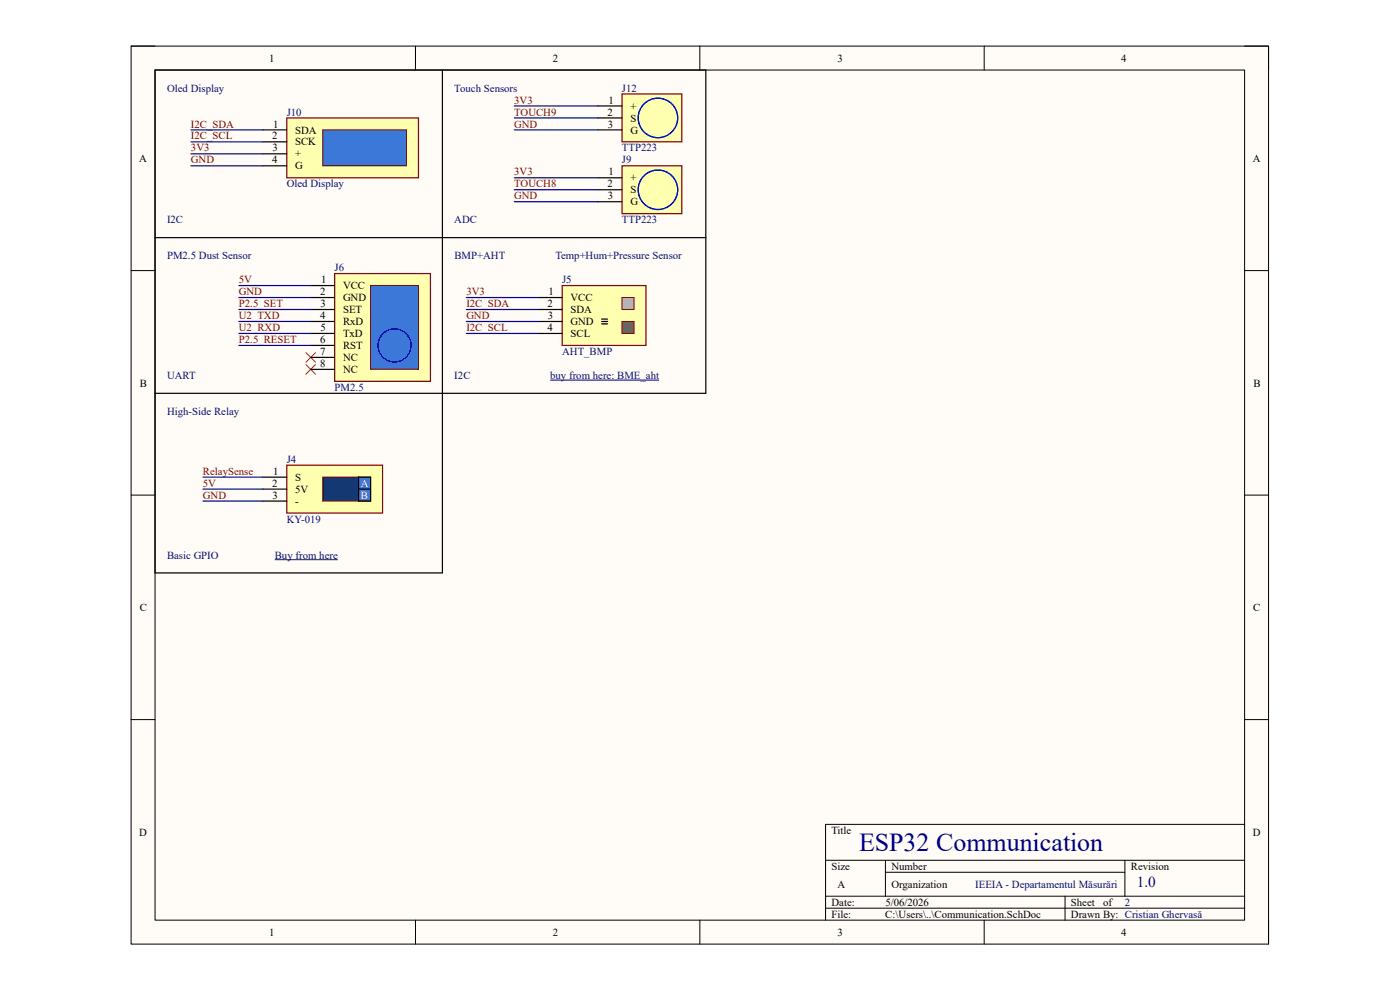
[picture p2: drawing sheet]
<svg xmlns="http://www.w3.org/2000/svg" width="297mm" height="210mm" viewBox="0 0 297 210" stroke-linecap="round" stroke-linejoin="round" font-family="sans-serif">
<path d="M27.8 9.8h241.3v190.5h-241.3z" fill-rule="evenodd" fill="#fffcf8"/>
<path d="M27.8 9.8h241.3v190.5h-241.3z" fill="none" stroke="#000" stroke-width=".21"/>
<path d="M32.9 14.9h231.1v180.3h-231.1z" fill-rule="evenodd" fill="#fffcf8"/>
<g fill="none" stroke="#000" stroke-width=".21">
<path d="M27.8 9.8h5.1M32.9 14.9h231.1v180.3h-231.1zM88.1 9.8v5.1M148.5 9.8v5.1M208.8 9.8v5.1M264 9.8h5.1v5.1M27.8 57.4h5.1M264 57.4h5.1M27.8 105h5.1M264 105h5.1M27.8 152.7h5.1M264 152.7h5.1"/>
<path d="M264 174.9h-88.9v20.3M88.1 195.2v5.1M148.5 195.2v5.1M175.1 182.5h88.9M175.1 190.1h88.9M175.1 192.7h88.9M187.8 182.5v7.6M187.8 185h50.8M208.8 195.2v5.1M225.9 190.1v5.1M238.6 182.5v7.6M269.1 195.2v5.1"/>
</g>
<path d="M132 19.9h12.7v10.2h-12.7z" fill-rule="evenodd" fill="#ffffb0"/>
<path d="M132 19.9h12.7v10.2h-12.7z" fill="none" stroke="#800000" stroke-width=".25"/>
<path d="M126.9 22.5h5.1M126.9 25h5.1M126.9 27.6h5.1" fill="none" stroke="#000" stroke-width=".25"/>
<circle cx="139.6" cy="25" r="4.2" fill="none" stroke="#00f" stroke-width=".25"/>
<path d="M132 35.2h12.7v10.1h-12.7z" fill-rule="evenodd" fill="#ffffb0"/>
<path d="M132 35.2h12.7v10.1h-12.7z" fill="none" stroke="#800000" stroke-width=".25"/>
<path d="M93.9 14.9v106.6h-61v-106.6h116.8v68.5h-116.8M126.9 37.7h5.1M32.9 50.4h116.8M126.9 40.3h5.1M126.9 42.8h5.1" fill="none" stroke="#000" stroke-width=".25"/>
<circle cx="139.6" cy="40.3" r="4.2" fill="none" stroke="#00f" stroke-width=".25"/>
<path d="M116.7 80.6h23.1" fill="none" stroke="#000080" stroke-width=".21"/>
<path d="M64.9 74.8l2 2M64.9 77.3l2 2.1M66.9 74.8l-2 2M66.9 77.3l-2 2.1" fill="none" stroke="#f00" stroke-width=".21"/>
<path d="M71 58h20.3v22.9h-20.3z" fill-rule="evenodd" fill="#ffffb0"/>
<path d="M71 58h20.3v22.9h-20.3z" fill="none" stroke="#800000" stroke-width=".25"/>
<path d="M65.9 60.6h5.1M65.9 63.1h5.1M65.9 65.7h5.1M65.9 68.2h5.1" fill="none" stroke="#000" stroke-width=".25"/>
<path d="M78.6 60.6h10.2v17.8h-10.2z" fill-rule="evenodd" fill="#3c78d8"/>
<path d="M78.6 60.6h10.2v17.8h-10.2z" fill="none" stroke="#800000" stroke-width=".21"/>
<path d="M65.9 70.7h5.1M65.9 73.3h5.1M65.9 75.8h5.1M65.9 78.4h5.1" fill="none" stroke="#000" stroke-width=".25"/>
<circle cx="83.7" cy="73.3" r="3.5" fill="none" stroke="#00f" stroke-width=".25"/>
<path d="M119.3 60.6h17.7v12.7h-17.7z" fill-rule="evenodd" fill="#ffffb0"/>
<path d="M119.3 60.6h17.7v12.7h-17.7z" fill="none" stroke="#800000" stroke-width=".25"/>
<path d="M114.2 63.1h5.1M114.2 65.7h5.1M114.2 68.2h5.1M114.2 70.7h5.1" fill="none" stroke="#000" stroke-width=".25"/>
<path d="M132 68.2h2.5v2.5h-2.5z" fill-rule="evenodd" fill="#666"/>
<path d="M132 68.2h2.5v2.5h-2.5z" fill="none" stroke="#800000" stroke-width=".21"/>
<path d="M132 63.1h2.5v2.6h-2.5z" fill-rule="evenodd" fill="#b7b7b7"/>
<path d="M132 63.1h2.5v2.6h-2.5z" fill="none" stroke="#800000" stroke-width=".21"/>
<path d="M127.6 67.7h1.3M127.6 68.2h1.3M127.6 68.7h1.3" fill="none" stroke="#000" stroke-width=".25"/>
<path d="M60.8 98.7h20.4v10.1h-20.4z" fill-rule="evenodd" fill="#ffffb0"/>
<path d="M60.8 98.7h20.4v10.1h-20.4z" fill="none" stroke="#800000" stroke-width=".25"/>
<path d="M55.8 101.2h5M55.8 103.8h5M55.8 106.3h5" fill="none" stroke="#000" stroke-width=".25"/>
<path d="M68.5 101.2h7.6v5.1h-7.6z" fill-rule="evenodd" fill="#073763"/>
<path d="M68.5 101.2h7.6v5.1h-7.6z" fill="none" stroke="#800000" stroke-width=".21"/>
<path d="M76.1 101.2h2.5v5.1h-2.5z" fill-rule="evenodd" fill="#3c78d8"/>
<path d="M76.1 101.2h2.5v5.1h-2.5z" fill="none" stroke="#800000" stroke-width=".21"/>
<path d="M76.1 103.8h2.5M76.1 101.2h2.5v5.1h-2.5z" fill="none" stroke="#000" stroke-width=".25"/>
<path d="M58.3 118.7h13.4" fill="none" stroke="#000080" stroke-width=".21"/>
<path d="M60.8 25h28v12.7h-28z" fill-rule="evenodd" fill="#ffffb0"/>
<path d="M60.8 25h28v12.7h-28z" fill="none" stroke="#800000" stroke-width=".25"/>
<path d="M55.8 27.6h5M55.8 30.1h5M55.8 32.6h5M55.8 35.2h5" fill="none" stroke="#000" stroke-width=".25"/>
<path d="M68.5 27.6h17.7v7.6h-17.7z" fill-rule="evenodd" fill="#3c78d8"/>
<path d="M68.5 27.6h17.7v7.6h-17.7z" fill="none" stroke="#800000" stroke-width=".21"/>
<g fill="none" stroke="#000080" stroke-width=".25">
<path d="M40.5 27.6h15.3M40.5 30.1h15.3M40.5 32.6h15.3M40.5 35.2h15.3M109.1 22.5h17.8M109.1 25h17.8M109.1 27.6h17.8M109.1 37.7h17.8M109.1 40.3h17.8M109.1 42.8h17.8M50.7 60.6h15.2M50.7 63.1h15.2"/>
<path d="M50.7 65.7h15.2M50.7 68.2h15.2M50.7 70.7h15.2M50.7 73.3h15.2M98.9 63.1h15.3M98.9 65.7h15.3M98.9 68.2h15.3M98.9 70.7h15.3M43.1 106.3h12.7M43.1 103.8h12.7M43.1 101.2h12.7"/>
</g>
<text font-size="5.5" fill="#000080" x="182.2" y="180.6">ESP32 Communication</text>
<text font-size="3.2" fill="#000080" x="241.2" y="188.2">1.0</text>
<g font-size="2.3">
<text x="57.1" y="13.1">1</text>
<text x="117.3" y="13.1">2</text>
<text x="177.7" y="13.1">3</text>
<text x="237.9" y="13.1">4</text>
<text x="129.1" y="22">1</text>
<text x="133.7" y="23.2">+</text>
<text x="57.7" y="29.6">2</text>
<text x="58" y="27.1">1</text>
<text x="62.6" y="28.3">SDA</text>
<text x="128.9" y="24.5">2</text>
<text x="128.9" y="27.1">3</text>
<text x="133.7" y="25.8">S</text>
<text x="133.7" y="28.3">G</text>
<text x="29.5" y="34.4">A</text>
<text x="57.7" y="34.7">4</text>
<text x="57.8" y="32.1">3</text>
<text x="62.6" y="30.9">SCK</text>
<text x="62.6" y="33.4">+</text>
<text x="62.6" y="35.9">G</text>
<text x="265.8" y="34.4">A</text>
<text x="128.9" y="39.8">2</text>
<text x="129.1" y="37.2">1</text>
<text x="133.7" y="38.5">+</text>
<text x="133.7" y="41">S</text>
<text x="128.9" y="42.3">3</text>
<text x="133.7" y="43.6">G</text>
<text x="67.9" y="62.6">2</text>
<text x="68" y="65.2">3</text>
<text x="68.1" y="60.1">1</text>
<text x="72.8" y="61.3">VCC</text>
<text x="72.8" y="63.9">GND</text>
<text x="116.2" y="65.2">2</text>
<text x="116.4" y="62.6">1</text>
<text x="121" y="63.9">VCC</text>
<text x="67.9" y="67.7">4</text>
<text x="68" y="70.2">5</text>
<text x="72.8" y="66.4">SET</text>
<text x="72.8" y="69">RxD</text>
<text x="72.8" y="71.5">TxD</text>
<text x="116.2" y="70.2">4</text>
<text x="116.2" y="67.7">3</text>
<text x="121" y="66.4">SDA</text>
<text x="121" y="69">GND</text>
<text x="121" y="71.5">SCL</text>
<text x="67.9" y="72.8">6</text>
<text x="67.9" y="75.3">7</text>
<text x="67.9" y="77.9">8</text>
<text x="72.8" y="74">RST</text>
<text x="72.8" y="76.6">NC</text>
<text x="29.6" y="82">B</text>
<text x="72.8" y="79.1">NC</text>
<text x="265.9" y="82">B</text>
<text x="58" y="100.7">1</text>
<text x="62.6" y="102">S</text>
<text x="57.7" y="103.3">2</text>
<text x="57.8" y="105.8">3</text>
<text x="62.6" y="104.5">5V</text>
<text x="62.6" y="107.1">-</text>
<text x="29.6" y="129.6">C</text>
<text x="265.9" y="129.6">C</text>
<text x="29.5" y="177.2">D</text>
<text x="176.4" y="176.9">Title</text>
<text x="265.8" y="177.2">D</text>
<text x="176.4" y="184.5">Size</text>
<text x="189.1" y="184.5">Number</text>
<text x="239.9" y="184.5">Revision</text>
<text x="177.7" y="188.3">A</text>
<text x="189.1" y="188.3">Organization</text>
<text x="176.4" y="192.2">Date:</text>
<text x="176.4" y="194.7">File:</text>
<text x="187.8" y="194.7">C:\Users\..\Communication.SchDoc</text>
<text x="187.8" y="192.2">5/06/2026</text>
<text x="227.2" y="192.2">Sheet</text>
<text x="227.2" y="194.7">Drawn By: Cristian Ghervasă</text>
<text x="234.1" y="192.2">of</text>
<text x="57.1" y="198.5">1</text>
<text x="117.3" y="198.5">2</text>
<text x="177.7" y="198.5">3</text>
<text x="237.9" y="198.5">4</text>
</g>
<g font-size="2.3" fill="#000080">
<text x="35.4" y="19.4">Oled Display</text>
<text x="96.4" y="19.4">Touch Sensors</text>
<text x="132" y="19.4">J12</text>
<text x="60.8" y="24.5">J10</text>
<text x="132" y="32.1">TTP223</text>
<text x="132" y="34.7">J9</text>
<text x="60.8" y="39.8">Oled Display</text>
<text x="35.4" y="47.4">I2C</text>
<text x="96.4" y="47.4">ADC</text>
<text x="132" y="47.4">TTP223</text>
<text x="35.4" y="55">PM2.5 Dust Sensor</text>
<text x="71" y="57.5">J6</text>
<text x="96.4" y="55">BMP+AHT</text>
<text x="117.8" y="55">Temp+Hum+Pressure Sensor</text>
<text x="119.3" y="60.1">J5</text>
<text x="119.3" y="75.3">AHT_BMP</text>
<text x="35.4" y="80.4">UART</text>
<text x="71" y="82.9">PM2.5</text>
<text x="96.4" y="80.4">I2C</text>
<text x="116.7" y="80.4">buy from here: BME_aht</text>
<text x="35.4" y="88">High-Side Relay</text>
<text x="60.8" y="98.2">J4</text>
<text x="60.8" y="110.9">KY-019</text>
<text x="35.4" y="118.5">Basic GPIO</text>
<text x="58.3" y="118.5">Buy from here</text>
<text x="206.9" y="188.3">IEEIA - Departamentul Măsurări</text>
<text x="238.6" y="192.2">2</text>
</g>
<g font-size="2.3" fill="#800000">
<text x="109.1" y="22">3V3</text>
<text x="40.5" y="27.1">I2C_SDA</text>
<text x="40.5" y="29.6">I2C_SCL</text>
<text x="109.1" y="27.1">GND</text>
<text x="109.1" y="24.5">TOUCH9</text>
<text x="40.5" y="34.7">GND</text>
<text x="40.5" y="32.1">3V3</text>
<text x="109.1" y="39.8">TOUCH8</text>
<text x="109.1" y="37.2">3V3</text>
<text x="109.1" y="42.3">GND</text>
<text x="50.7" y="65.2">P2.5_SET</text>
<text x="50.7" y="62.6">GND</text>
<text x="50.7" y="60.1">5V</text>
<text x="98.9" y="62.6">3V3</text>
<text x="98.9" y="65.2">I2C_SDA</text>
<text x="50.7" y="70.2">U2_RXD</text>
<text x="50.7" y="67.7">U2_TXD</text>
<text x="98.9" y="67.7">GND</text>
<text x="98.9" y="70.2">I2C_SCL</text>
<text x="50.7" y="72.8">P2.5_RESET</text>
<text x="43.1" y="100.7">RelaySense</text>
<text x="43.1" y="103.3">5V</text>
<text x="43.1" y="105.8">GND</text>
</g>
<g font-size="2.3" fill="#fff">
<text x="76.6" y="103.3">A</text>
<text x="76.6" y="105.8">B</text>
</g>
</svg>
